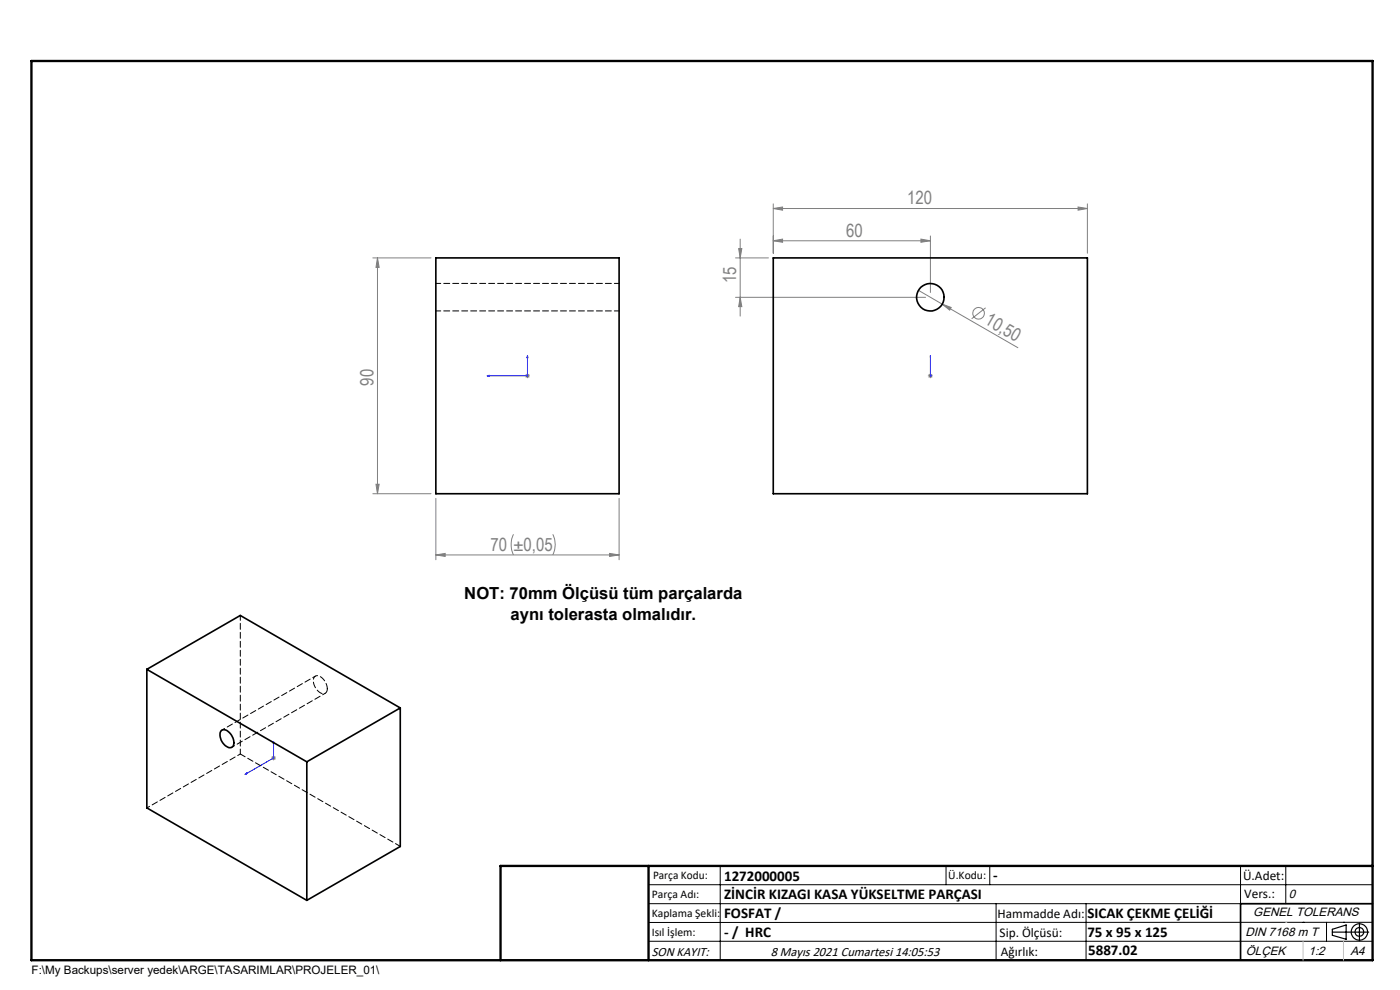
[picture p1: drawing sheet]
<svg xmlns="http://www.w3.org/2000/svg" width="297mm" height="210mm" viewBox="0 0 297 210" stroke-linecap="round" stroke-linejoin="round" font-family="sans-serif">
<g fill="none" stroke="#808080" stroke-width=".21">
<path d="M79.1 54.7h12.3M80.1 54.7l.3 2h-.6zM80.1 54.7v50M156 54.7h7M156.7 52.7h.7l-.4 2zM157 50.7v16.4M164 44.2l2-.3v.7zM164 51.1l2-.4v.7zM164 43.2v10.5M164 44.2h66.7M164 51.1h33.4M195.4 50.7l2 .4-2 .3z"/>
<path d="M197.4 50.1v11.9M228.7 43.9l2 .3-2 .4zM230.7 43.2v10.5M111.4 79.7h1M111.5 79.4l.8 .7M111.9 79.2v1M112.3 79.4l-.8 .7M156 63.1h40.4M157 63.1l.4 1.9h-.7zM194.8 61.6l21.1 12.2M196.8 79.7h1.1M197 79.4l.7 .7"/>
<path d="M197.4 79.2v1M197.7 79.4l-.7 .7M199.9 64.5l1.9 .7-.3 .6zM209.1 65.3l-3 2.3M79.1 104.7h12.3M79.8 102.7h.6l-.3 2zM92.5 117.7l1.9-.3v.6zM92.5 105.7v13M92.5 117.7h38.8M108.9 113.3a5.1 5.1 0 0 0 0 4.4M117.3 113.3a4.8 4.8 0 0 1 0 4.4M129.3 117.4l2 .3-2 .3z"/>
<path d="M131.3 105.7v13M57.5 160.8h1M57.7 160.4l.7 .7M58 160.3v1M58.4 160.4l-.7 .7"/>
<circle cx="207.6" cy="66.5" r="1.23"/>
</g>
<g fill="none" stroke="#000" stroke-width=".25">
<path d="M282.6 197.7h7.8M282.6 197.1l3-.9v3l-3-.8zM288.4 195.8v3.8M106.2 203.7h185"/>
<circle cx="288.4" cy="197.7" r="1.74"/>
<circle cx="288.4" cy="197.7" r=".93"/>
</g>
<path d="M103.3 79.7l.5-.1v.2zM111.9 75.4l.1 .5h-.2zM111.9 75.4v4.3h-8.6M197.4 75.4v.5v-.5M197.4 79.6v.2zM197.4 75.4v4.3M197.4 79.7h.1M58 157.3l.1 .3h-.1zM58 157.3v3.5l-6 3.5M52 164.3l.3-.3v.2z" fill="none" stroke="#00f" stroke-width=".21"/>
<g fill="none" stroke="#000" stroke-width=".21">
<path d="M137.6 187.7h153.6M137.6 191.7h153.6M137.6 199.7h153.6M152.8 183.7v20M200.7 183.7v4M210 183.7v4M211.3 191.7v12M230.4 191.7v12M263.2 183.7v20M272.8 183.7v8M276.4 195.6h.1M281.4 195.6v4.1"/>
<path d="M285 195.6h.1M291.2 195.6l-153.6 .1"/>
</g>
<path d="M291.2 191.7h-28v12" fill="none" stroke="#000" stroke-width=".35"/>
<path d="M6.7 12.9h284.5v190.8h-284.5zM137.6 183.7v20M291.2 183.7h-185v20" fill="none" stroke="#000" stroke-width=".5"/>
<path d="M276.4 199.7v4M285 199.7v4" fill="none" stroke="#c0c0c0" stroke-width=".21"/>
<path d="M272.8 195.6h.1" fill="none" stroke="#c0c0c0" stroke-width=".25"/>
<g fill="#00f">
<path d="M111.9 75.4l.1 .5h-.2zM103.3 79.7l.5-.1v.2z"/>
<path d="M58 157.3l.1 .3h-.1zM52 164.3l.3-.3v.2zM197.4 75.4v.5zM197.4 79.6v.2z"/>
</g>
<g fill="#808080">
<path d="M199.9 64.5l1.9 .7-.3 .6z"/>
<path d="M228.7 43.9l2 .3-2 .4zM164 44.2l2-.3v.7zM195.4 50.7l2 .4-2 .3zM164 51.1l2-.4v.7z"/>
<path d="M92.5 117.7l1.9-.3v.6zM129.3 117.4l2 .3-2 .3z"/>
<path d="M157 63.1l.4 1.9h-.7zM156.7 52.7h.7l-.4 2z"/>
<path d="M79.8 102.7h.6l-.3 2zM80.1 54.7l.3 2h-.6z"/>
</g>
<g fill="none" stroke="#000" stroke-width=".35">
<path d="M92.5 54.7h38.8v50h-38.8zM164 54.7h66.7v50h-66.7zM31.2 142l19.8-11.4 33.9 19.6M31.2 142l33.9 19.6M31.2 142v29.4l33.9 19.6M46.9 155a1.35 1.35 0 0 1 1.9 .6 2.23 2.23 0 0 1 .4 2.9 1.7 1.7 0 0 1-2.1-1.2 2.23 2.23 0 0 1-.2-2.3zM84.9 150.2l-19.8 11.4M84.9 150.2v29.4l-19.8 11.4M65.1 161.6v29.4"/>
<circle cx="197.4" cy="63.1" r="2.91"/>
</g>
<path d="M92.5 66h38.9M131.4 60.1h-38.9M51 159.9v-29.4" fill="none" stroke="#000" stroke-width=".21" stroke-dasharray="1.3 .6" stroke-dashoffset=".2"/>
<path d="M69.4 146.1a2.76 2.76 0 0 0-2.3-2.8 1.29 1.29 0 0 0-.5 1.9 2.36 2.36 0 0 0 2.3 1.9l.4-.5 .1-.5M84.9 179.5l-33.9-19.6" fill="none" stroke="#000" stroke-width=".21" stroke-dasharray="1.3 .6" stroke-dashoffset=".1"/>
<path d="M49.2 158.5l19.8-11.4M66.9 143.4l-19.8 11.5M31.2 171.4l19.8-11.5" fill="none" stroke="#000" stroke-width=".21" stroke-dasharray="1.3 .6" stroke-dashoffset=".6"/>
<g font-size="3.9" fill="#808080">
<text x="192.5" y="43.4">120</text>
<text x="179.5" y="50.2">60</text>
<text x="156.2" y="60" transform="rotate(-90 156.2 60)">15</text>
<text x="208.7" y="68.6" transform="rotate(30 208.7 68.6)">10,50</text>
<text x="79.2" y="81.8" transform="rotate(-90 79.2 81.8)">90</text>
<text x="104" y="116.8">70 ±0,05</text>
</g>
<g font-size="3.5">
<text x="98.5" y="127">NOT: 70mm Ölçüsü tüm parçalarda</text>
<text x="108.3" y="131.6">aynı tolerasta olmalıdır.</text>
</g>
<g font-size="3.2">
<text x="153.6" y="186.8">1272000005</text>
<text x="153.6" y="190.8">ZİNCİR KIZAGI KASA YÜKSELTME PARÇASI</text>
<text x="210.7" y="186.6">-</text>
<text x="153.6" y="194.8">FOSFAT /</text>
<text x="230.7" y="194.8">SICAK ÇEKME ÇELİĞİ</text>
<text x="153.6" y="198.8">- / HRC</text>
<text x="230.7" y="198.7">75 x 95 x 125</text>
<text x="230.8" y="202.6">5887.02</text>
</g>
<g font-size="2.8">
<text x="263.7" y="186.7">Ü.Adet:</text>
<text x="263.9" y="190.5">Vers.:</text>
<text x="211.6" y="194.8">Hammadde Adı:</text>
<text x="138.3" y="202.8">SON KAYIT:</text>
<text x="163.5" y="202.8">8 Mayıs 2021 Cumartesi 14:05:53</text>
<text x="212.1" y="198.7">Sip. Ölçüsü:</text>
<text x="212.3" y="202.7">Ağırlık:</text>
</g>
<g font-size="2.6">
<text x="273.4" y="190.4">0</text>
<text x="265.9" y="194.4">GENEL TOLERANS</text>
<text x="264.2" y="198.5">DIN 7168 m T</text>
<text x="264.3" y="202.6">ÖLÇEK</text>
<text x="277.6" y="202.6">1:2</text>
<text x="286.5" y="202.6">A4</text>
</g>
<g font-size="2.5">
<text x="138.3" y="190.5">Parça Adı:</text>
<text x="138.5" y="186.5">Parça Kodu:</text>
<text x="201.2" y="186.5">Ü.Kodu:</text>
<text x="138.3" y="194.5">Kaplama Şekli:</text>
<text x="138.3" y="198.6">Isıl İşlem:</text>
<text x="6.7" y="206.7">F:\My Backups\server yedek\ARGE\TASARIMLAR\PROJELER_01\</text>
</g>
</svg>
